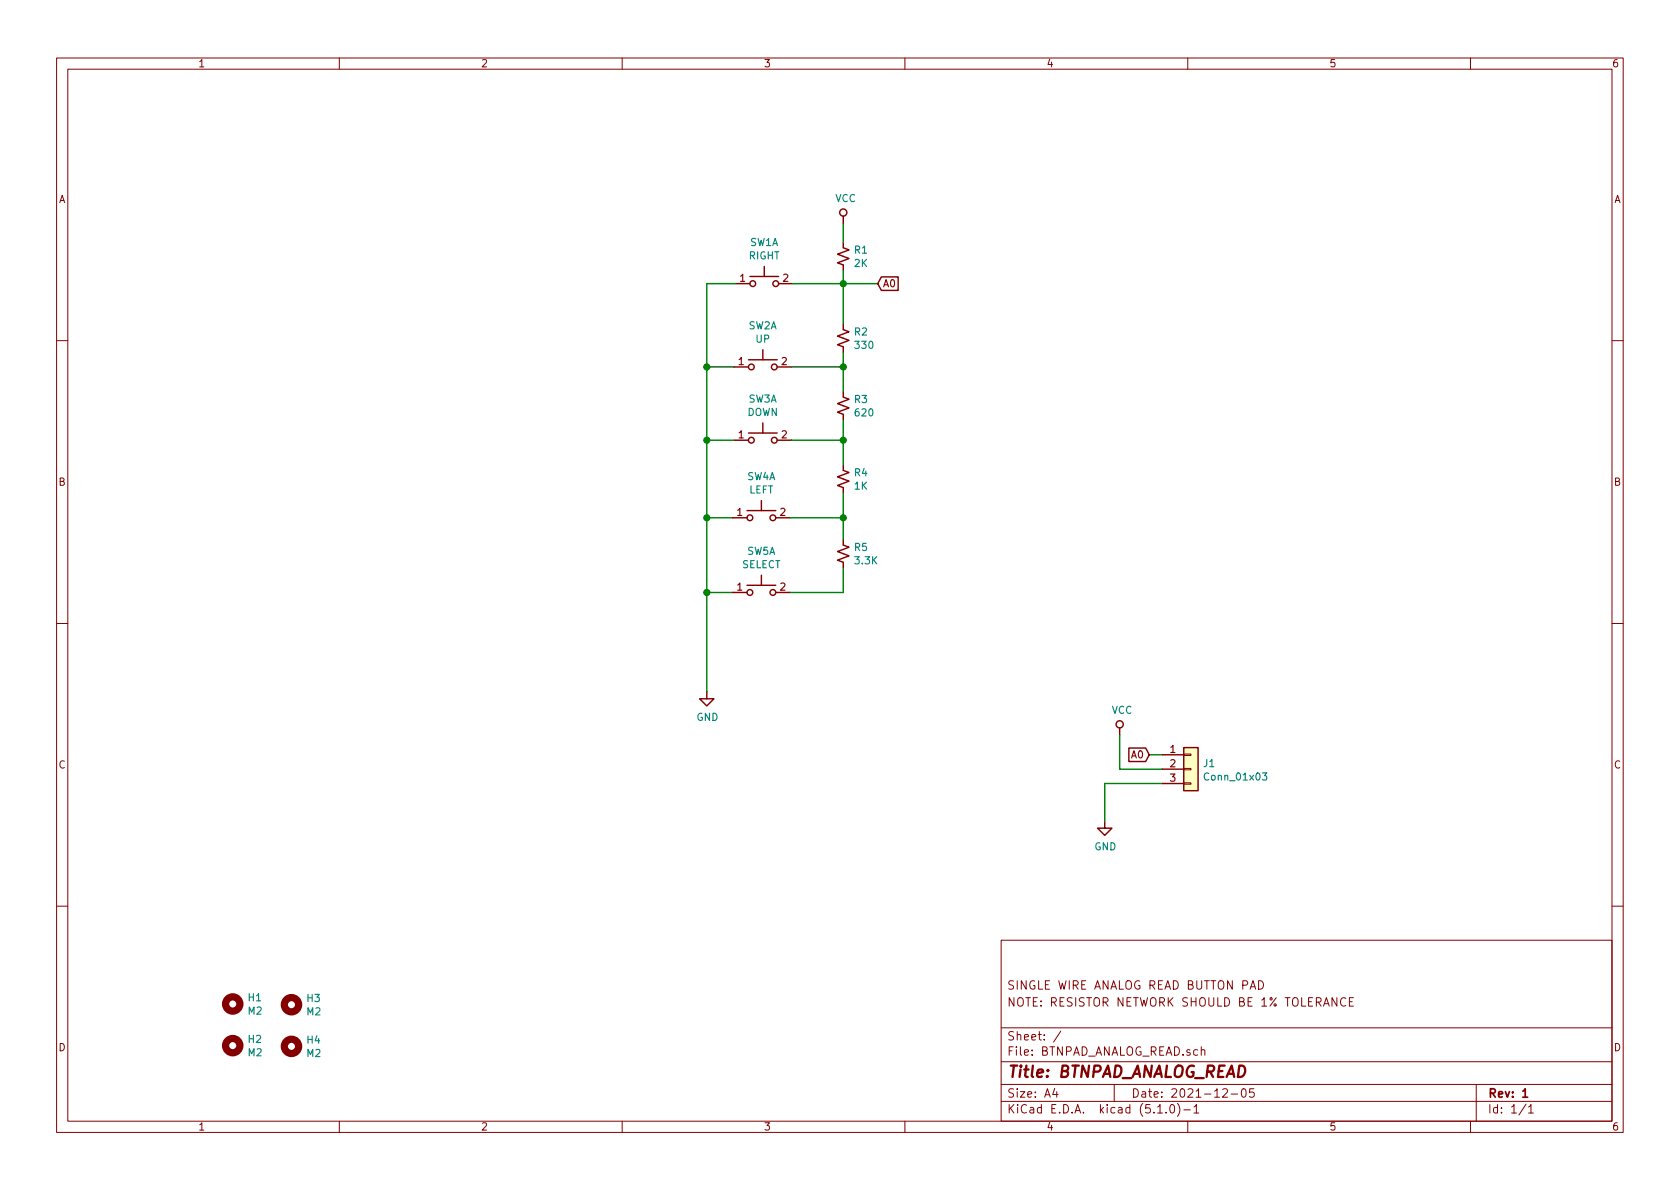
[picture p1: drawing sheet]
EESchema Schematic File Version 4
EELAYER 29 0
EELAYER END
$Descr A4 11693 8268
encoding utf-8
Sheet 1 1
Title "BTNPAD_ANALOG_READ"
Date "2021-12-05"
Rev "1"
Comp ""
Comment1 "NOTE: RESISTOR NETWORK SHOULD BE 1% TOLERANCE"
Comment2 "SINGLE WIRE ANALOG READ BUTTON PAD"
Comment3 ""
Comment4 ""
$EndDescr
$Comp
L power:GND #PWR0101
U 1 1
P 4920 4805
F 0 "#PWR0101" H 4920 4555 50  0001 C CNN
F 1 "GND" H 4925 4629 50  0000 C CNN
F 2 "" H 4920 4805 50  0001 C CNN
F 3 "" H 4920 4805 50  0001 C CNN
	1    4920 4805
	1    0    0    -1  
$EndComp
Wire Wire Line
	5100 4115 4920 4115
Connection ~ 4920 4115
Wire Wire Line
	5100 3595 4920 3595
Connection ~ 4920 3595
Wire Wire Line
	5110 3055 4920 3055
Connection ~ 4920 3055
Wire Wire Line
	5110 2545 4920 2545
Connection ~ 4920 2545
$Comp
L Device:R_Small_US R1
U 1 1
P 5870 1775
F 0 "R1" H 5940 1822 50  0000 L CNN
F 1 "2K" H 5940 1729 50  0000 L CNN
F 2 "Resistor_SMD:R_0805_2012Metric_Pad1.15x1.40mm_HandSolder" H 5870 1775 50  0001 C CNN
F 3 "~" H 5870 1775 50  0001 C CNN
	1    5870 1775
	1    0    0    -1  
$EndComp
$Comp
L Device:R_Small_US R2
U 1 1
P 5870 2345
F 0 "R2" H 5940 2392 50  0000 L CNN
F 1 "330" H 5940 2299 50  0000 L CNN
F 2 "Resistor_SMD:R_0805_2012Metric_Pad1.15x1.40mm_HandSolder" H 5870 2345 50  0001 C CNN
F 3 "~" H 5870 2345 50  0001 C CNN
	1    5870 2345
	1    0    0    -1  
$EndComp
$Comp
L Device:R_Small_US R3
U 1 1
P 5870 2815
F 0 "R3" H 5940 2862 50  0000 L CNN
F 1 "620" H 5940 2769 50  0000 L CNN
F 2 "Resistor_SMD:R_0805_2012Metric_Pad1.15x1.40mm_HandSolder" H 5870 2815 50  0001 C CNN
F 3 "~" H 5870 2815 50  0001 C CNN
	1    5870 2815
	1    0    0    -1  
$EndComp
$Comp
L Device:R_Small_US R4
U 1 1
P 5870 3325
F 0 "R4" H 5940 3372 50  0000 L CNN
F 1 "1K" H 5940 3279 50  0000 L CNN
F 2 "Resistor_SMD:R_0805_2012Metric_Pad1.15x1.40mm_HandSolder" H 5870 3325 50  0001 C CNN
F 3 "~" H 5870 3325 50  0001 C CNN
	1    5870 3325
	1    0    0    -1  
$EndComp
$Comp
L Device:R_Small_US R5
U 1 1
P 5870 3845
F 0 "R5" H 5940 3892 50  0000 L CNN
F 1 "3.3K" H 5940 3799 50  0000 L CNN
F 2 "Resistor_SMD:R_0805_2012Metric_Pad1.15x1.40mm_HandSolder" H 5870 3845 50  0001 C CNN
F 3 "~" H 5870 3845 50  0001 C CNN
	1    5870 3845
	1    0    0    -1  
$EndComp
Wire Wire Line
	5870 4115 5870 3945
Wire Wire Line
	5870 3745 5870 3595
Wire Wire Line
	5870 3595 5870 3425
Connection ~ 5870 3595
Wire Wire Line
	5870 3225 5870 3055
Wire Wire Line
	5870 3055 5870 2915
Connection ~ 5870 3055
Wire Wire Line
	5870 2545 5870 2715
Wire Wire Line
	5870 2545 5870 2445
Connection ~ 5870 2545
Wire Wire Line
	5870 2245 5870 1965
Connection ~ 5870 1965
Wire Wire Line
	5870 1965 6110 1965
Wire Wire Line
	5870 1965 5870 1875
Wire Wire Line
	5870 1675 5870 1545
$Comp
L power:VCC #PWR0102
U 1 1
P 5870 1545
F 0 "#PWR0102" H 5870 1395 50  0001 C CNN
F 1 "VCC" H 5887 1721 50  0000 C CNN
F 2 "" H 5870 1545 50  0001 C CNN
F 3 "" H 5870 1545 50  0001 C CNN
	1    5870 1545
	1    0    0    -1  
$EndComp
Text GLabel 6110 1965 2    50   Input ~ 0
A0
$Comp
L power:GND #PWR0105
U 1 1
P 7690 5706
F 0 "#PWR0105" H 7690 5456 50  0001 C CNN
F 1 "GND" H 7695 5530 50  0000 C CNN
F 2 "" H 7690 5706 50  0001 C CNN
F 3 "" H 7690 5706 50  0001 C CNN
	1    7690 5706
	1    0    0    -1  
$EndComp
$Comp
L power:VCC #PWR0106
U 1 1
P 7794 5108
F 0 "#PWR0106" H 7794 4958 50  0001 C CNN
F 1 "VCC" H 7811 5284 50  0000 C CNN
F 2 "" H 7794 5108 50  0001 C CNN
F 3 "" H 7794 5108 50  0001 C CNN
	1    7794 5108
	1    0    0    -1  
$EndComp
$Comp
L Mechanical:MountingHole H1
U 1 1
P 1620 6980
F 0 "H1" H 1720 7027 50  0000 L CNN
F 1 "M2" H 1720 6934 50  0000 L CNN
F 2 "MountingHole:MountingHole_2.5mm" H 1620 6980 50  0001 C CNN
F 3 "~" H 1620 6980 50  0001 C CNN
	1    1620 6980
	1    0    0    -1  
$EndComp
$Comp
L Mechanical:MountingHole H2
U 1 1
P 1620 7270
F 0 "H2" H 1720 7317 50  0000 L CNN
F 1 "M2" H 1720 7224 50  0000 L CNN
F 2 "MountingHole:MountingHole_2.5mm" H 1620 7270 50  0001 C CNN
F 3 "~" H 1620 7270 50  0001 C CNN
	1    1620 7270
	1    0    0    -1  
$EndComp
Wire Wire Line
	8090 5245 8000 5245
Text GLabel 8000 5245 0    50   Input ~ 0
A0
$Comp
L Switch:SW_Push_Dual_x2 SW2
U 1 1
P 5310 2545
F 0 "SW2" H 5310 2835 50  0000 C CNN
F 1 "UP" H 5310 2742 50  0000 C CNN
F 2 "Button_Switch_SMD:SW_SPST_CK_RS282G05A3" H 5310 2745 50  0001 C CNN
F 3 "~" H 5310 2745 50  0001 C CNN
	1    5310 2545
	1    0    0    -1  
$EndComp
$Comp
L Switch:SW_Push_Dual_x2 SW3
U 1 1
P 5310 3055
F 0 "SW3" H 5310 3345 50  0000 C CNN
F 1 "DOWN" H 5310 3252 50  0000 C CNN
F 2 "Button_Switch_SMD:SW_SPST_CK_RS282G05A3" H 5310 3255 50  0001 C CNN
F 3 "~" H 5310 3255 50  0001 C CNN
	1    5310 3055
	1    0    0    -1  
$EndComp
$Comp
L Switch:SW_Push_Dual_x2 SW4
U 1 1
P 5300 3595
F 0 "SW4" H 5300 3885 50  0000 C CNN
F 1 "LEFT" H 5300 3792 50  0000 C CNN
F 2 "Button_Switch_SMD:SW_SPST_CK_RS282G05A3" H 5300 3795 50  0001 C CNN
F 3 "~" H 5300 3795 50  0001 C CNN
	1    5300 3595
	1    0    0    -1  
$EndComp
$Comp
L Switch:SW_Push_Dual_x2 SW5
U 1 1
P 5300 4115
F 0 "SW5" H 5300 4405 50  0000 C CNN
F 1 "SELECT" H 5300 4312 50  0000 C CNN
F 2 "Button_Switch_SMD:SW_SPST_CK_RS282G05A3" H 5300 4315 50  0001 C CNN
F 3 "~" H 5300 4315 50  0001 C CNN
	1    5300 4115
	1    0    0    -1  
$EndComp
$Comp
L Switch:SW_Push_Dual_x2 SW1
U 1 1
P 5320 1965
F 0 "SW1" H 5320 2255 50  0000 C CNN
F 1 "RIGHT" H 5320 2162 50  0000 C CNN
F 2 "Button_Switch_SMD:SW_SPST_CK_RS282G05A3" H 5320 2165 50  0001 C CNN
F 3 "~" H 5320 2165 50  0001 C CNN
	1    5320 1965
	1    0    0    -1  
$EndComp
Wire Wire Line
	5520 1965 5870 1965
Wire Wire Line
	4920 1965 4920 2545
Wire Wire Line
	5120 1965 4920 1965
Wire Wire Line
	5510 2545 5870 2545
Wire Wire Line
	4920 2545 4920 3055
Wire Wire Line
	5510 3055 5870 3055
Wire Wire Line
	4920 3055 4920 3595
Wire Wire Line
	5500 3595 5870 3595
Wire Wire Line
	4920 3595 4920 4115
Wire Wire Line
	5500 4115 5870 4115
Wire Wire Line
	4920 4115 4920 4805
$Comp
L Mechanical:MountingHole H3
U 1 1
P 2029 6985
F 0 "H3" H 2129 7032 50  0000 L CNN
F 1 "M2" H 2129 6939 50  0000 L CNN
F 2 "MountingHole:MountingHole_2.5mm" H 2029 6985 50  0001 C CNN
F 3 "~" H 2029 6985 50  0001 C CNN
	1    2029 6985
	1    0    0    -1  
$EndComp
$Comp
L Mechanical:MountingHole H4
U 1 1
P 2029 7275
F 0 "H4" H 2129 7322 50  0000 L CNN
F 1 "M2" H 2129 7229 50  0000 L CNN
F 2 "MountingHole:MountingHole_2.5mm" H 2029 7275 50  0001 C CNN
F 3 "~" H 2029 7275 50  0001 C CNN
	1    2029 7275
	1    0    0    -1  
$EndComp
Wire Wire Line
	7794 5345 8090 5345
Wire Wire Line
	7794 5108 7794 5345
Wire Wire Line
	7690 5445 8090 5445
Wire Wire Line
	7690 5445 7690 5706
$Comp
L Connector_Generic:Conn_01x03 J1
U 1 1
P 8290 5345
F 0 "J1" H 8370 5387 50  0000 L CNN
F 1 "Conn_01x03" H 8370 5294 50  0000 L CNN
F 2 "Connector_PinHeader_2.54mm:PinHeader_1x03_P2.54mm_Vertical" H 8290 5345 50  0001 C CNN
F 3 "~" H 8290 5345 50  0001 C CNN
	1    8290 5345
	1    0    0    -1  
$EndComp
$EndSCHEMATC
